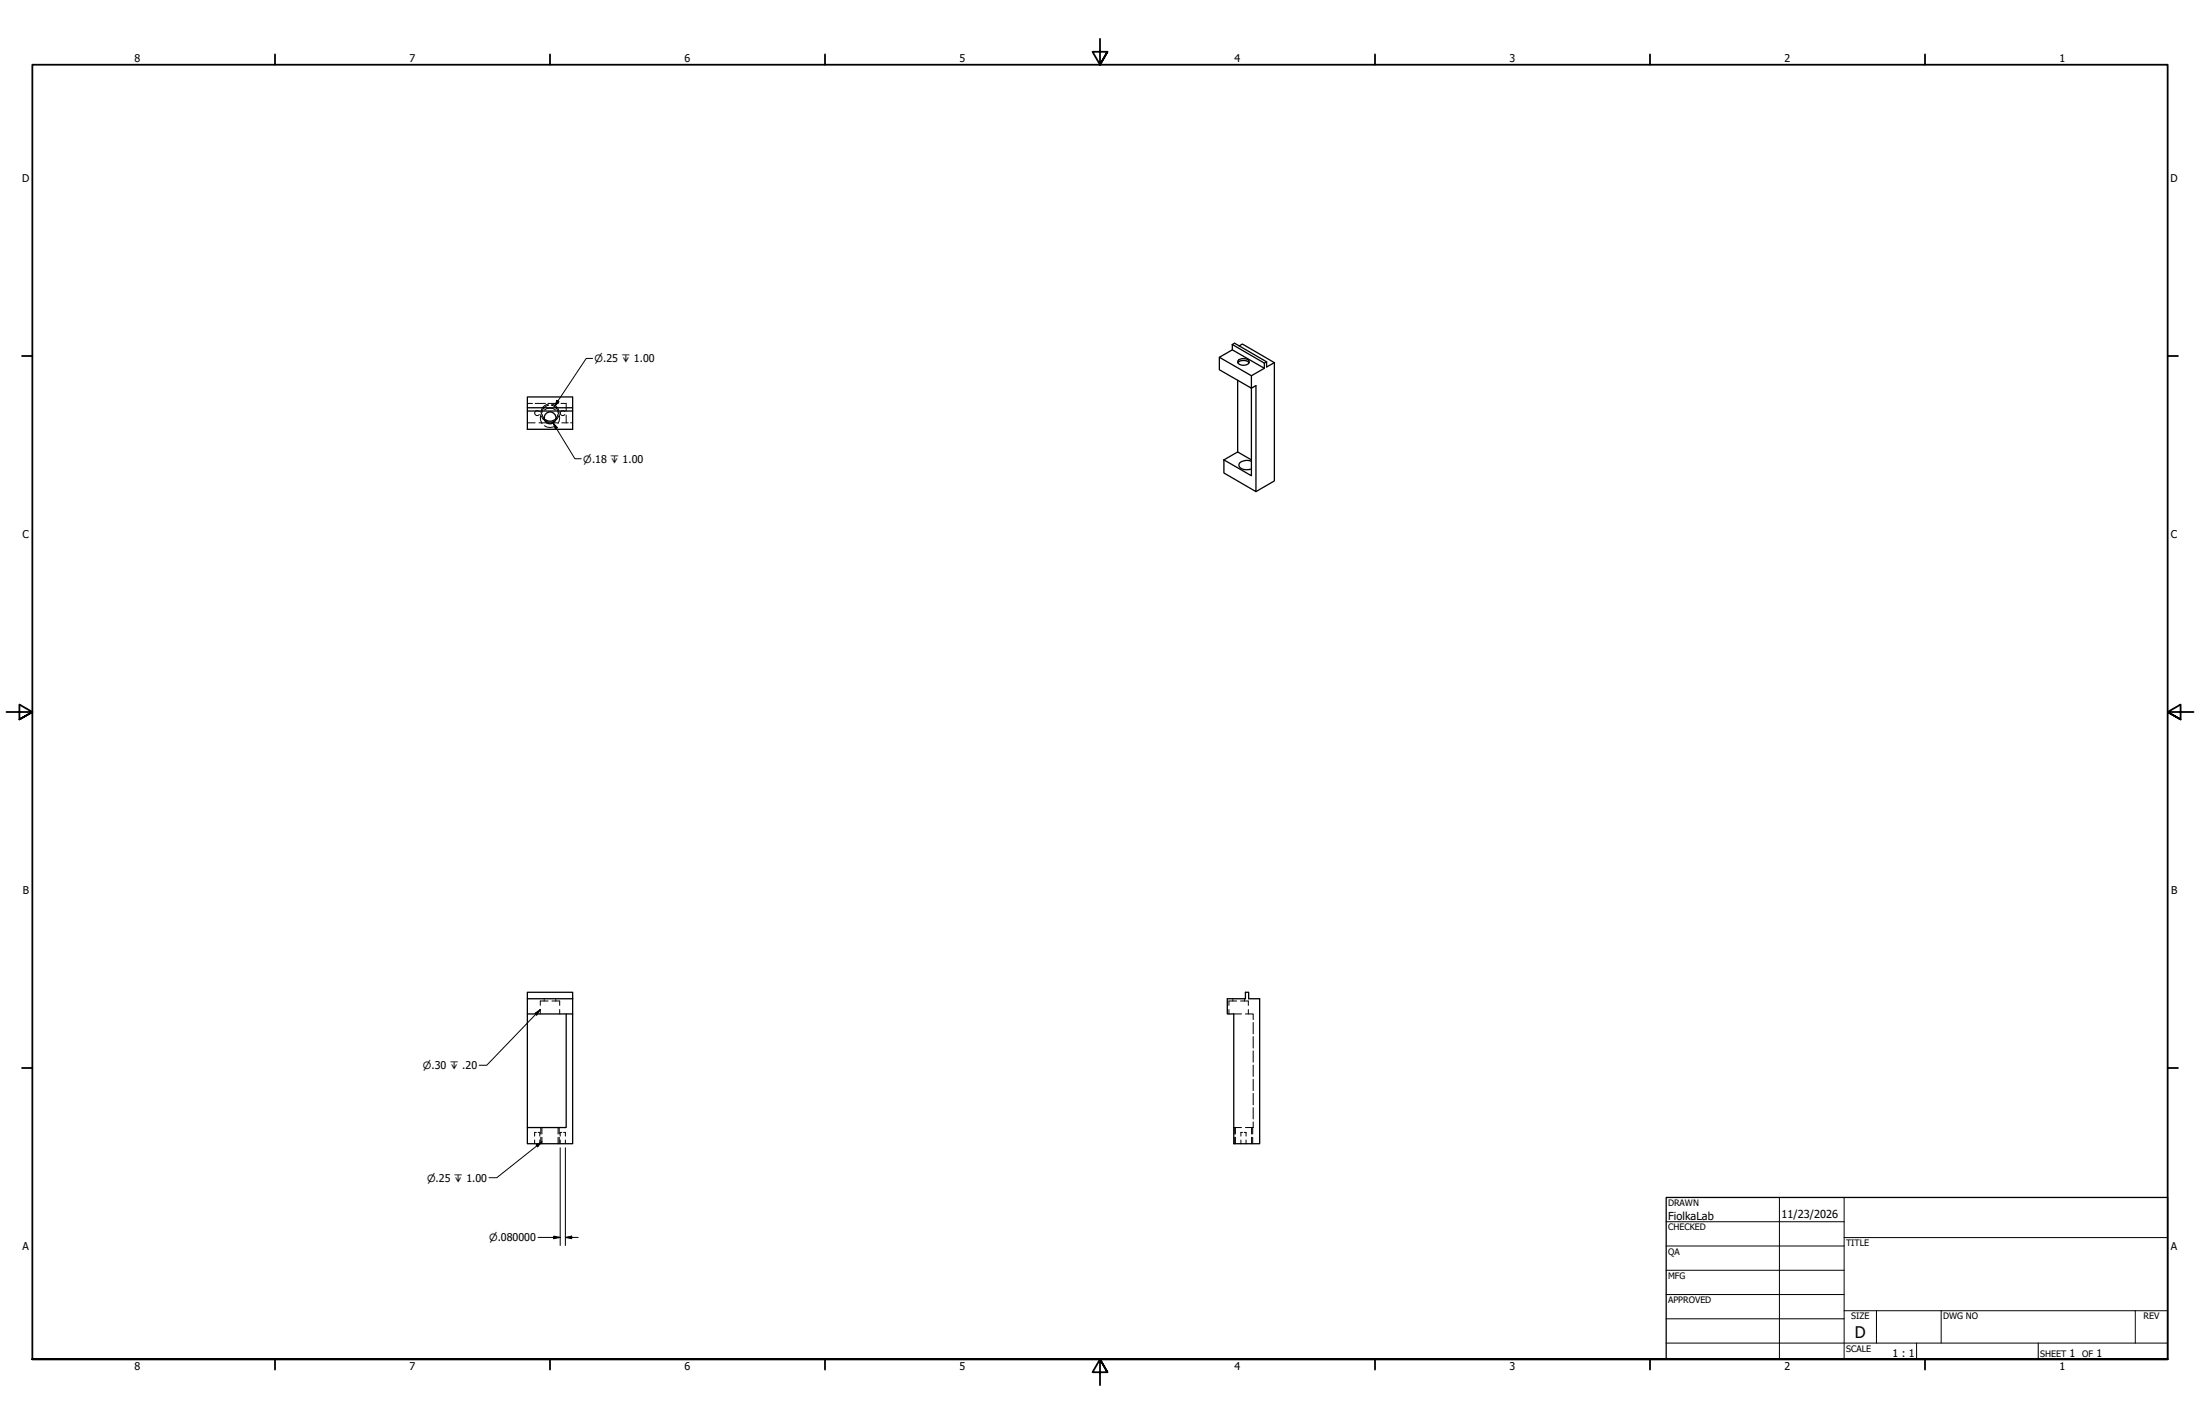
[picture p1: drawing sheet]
<svg xmlns="http://www.w3.org/2000/svg" width="864mm" height="559mm" viewBox="0 0 864 559" stroke-linecap="round" stroke-linejoin="round" font-family="sans-serif">
<!-- layer: Hidden (ANSI) -->
<g fill="none" stroke="#000" stroke-width=".39">
<path d="M207 158.3h2M210.1 158.3h4M215.1 158.3h4.1M215.4 159a3.1 3.1 0 0 0-2.6 2.6M216.4 159a3.1 3.1 0 0 1 2.6 2.6M220.2 158.3h2v3.1M207 165.9h3.1M211.6 165.9h3.1M211.7 161.5l-1.1-.3-.5 .3-.2 .6 .7 1h.6l.5-.4M212.8 161.7a4 4 0 0 0 0 4.5M212.8 162.6l.8 1.7M213.7 167.1a3.9 3.9 0 0 0 4.4 0"/>
<path d="M213.7 160.9a3.6 3.6 0 0 1 4.4 0M217.1 165.9h1.7M219 161.7a4 4 0 0 1 0 4.5M219 162.6l-.8 1.7M220.5 165.9h2.6M221.7 161.5l-1.1-.3-.5 .3-.2 .6 .7 1h.6l.5-.4M222.2 162.9v3M224 165.9h.8M212.1 396.2v1.7M213.6 391.9v.3M213.6 392.5v.3M215.1 392.8h-3v1.7"/>
<path d="M216.7 392.8h3v1.7M218.2 391.9v.3M218.2 392.5v.3M219.7 396.2v1.7M482.4 396.2v1.7M483.9 391.9v.3M483.9 392.5v.3M484.3 397.9h3.1M485.5 392.8h-3.1v1.7M487 392.8h3v1.7M488.5 391.9v.3M488.5 392.5v.3"/>
<path d="M488.9 397.9h3v2.2M490 396.2v1.7M491.9 401.3v4.4M491.9 406.8v4.5M491.9 412.4v4.4M491.9 418v4.4M491.9 423.5v4.5M491.9 429.1v4.5M491.9 434.7v4.4M209.9 447.4v1.4M210.6 444.4h-.7v1.4M211.3 444.4h.6v1.4"/>
<path d="M211.9 447.4v1.4M212.7 442.5v2.5M212.7 446.3v2.5M219.1 442.5v2.5M219.1 446.3v2.5M219.9 447.4v1.4M220.5 444.4h-.6v1.4M221.2 444.4h.7v1.4M221.9 447.4v1.4M484.3 442.5h3.1M484.9 442.5v2.5M484.9 446.3v2.5"/>
<path d="M487.1 447.4v1.4M487.8 444.4h-.7v1.4M488.4 444.4h.7v1.4M489.1 447.4v1.4M491.3 442.5v2.5M491.3 446.3v2.5M491.9 440.2v2.3h-3"/>
</g>
<!-- layer: Hidden Narrow (ANSI) -->
<path d="M215.3 158.6a3.3 3.3 0 0 0-3 3.4M216.5 158.6a3.3 3.3 0 0 1 3 3.4M212.5 163.2a3.3 3.3 0 0 0 2.7 2.4M219.3 163.2a3.3 3.3 0 0 1-2.7 2.4M212.3 442.5v2.5M212.3 446.3v2.5M219.5 442.5v2.5M219.5 446.3v2.5M484.5 442.5v2.5M484.5 446.3v2.5M491.7 442.5v2.5M491.7 446.3v2.5" fill="none" stroke="#000" stroke-width=".39"/>
<!-- layer: Visible (ANSI) -->
<g fill="none" stroke="#000" stroke-width=".51">
<path d="M483.7 135.2l12.6 7.3v2l-12.6-7.2zM483.7 135.2l.9-.5 12.6 7.3v2l3.1-1.7-12.6-7.3-1.3 .8M483.7 137.3l-5 2.9M478.7 140.2l12.5 7.2v4.9l-12.5-7.2zM485.8 149.2v28.2M485.9 142.4a3.1 3.1 0 0 1 4.4 0M486 141.5a3.1 3.1 0 0 1 4.3 .2v.5a2.76 2.76 0 0 1-4.5-.1zM491.2 152.3l1.8-1v41.6l-12.6-7.3v-5.1M491.2 152.3v34.4l-10.8-6.2M496.3 144.5l-5.1 2.9M497.2 142l-.9 .5M500.3 142.3v46.4l-7.3 4.2"/>
<path d="M207 160h17.8v8.5h-17.8zM207 160v-4.2h17.8v4.2M207 161.3h17.8M213.7 164.3a3.2 3.2 0 0 0 4.5 0M214.7 165.9h2.4M480.4 180.5l5.4-3.1 5.4 3.1M491.2 181a4.1 4.1 0 0 0-4.9 1.2 1.88 1.88 0 0 0 1.9 2l3-.2M207 389.4h17.8v2.5h-17.8zM207 391.9v6h17.8v-6M207 397.9v44.6h15.2v-44.6M224.8 397.9v50.9h-17.8v-6.3M481.8 391.9h7.1v-2.5h1.3v2.5h4.3v56.9h-10.2v-50.9h-2.5z"/>
<circle cx="215.9" cy="164" r="2.32"/>
</g>
<!-- layer: Border (ANSI) -->
<g fill="none" stroke="#000" stroke-width=".7">
<path d="M431.8 15.2v10.2l-2.9-5.1h5.8l-2.9 5.1 2.9-5.1M107.9 21.3v4.1M215.9 21.3v4.1M323.8 21.3v4.1M539.8 21.3v4.1M647.7 21.3v4.1M755.6 21.3v4.1M8.6 139.7h4.1M850.9 139.7h4.1M2.5 279.4h10.2l-5.1-2.9v5.8l5.1-2.9-5.1 2.9M861.1 279.4h-10.2l5.1-2.9v5.8l-5.1-2.9 5.1 2.9M8.6 419.1h4.1"/>
<path d="M850.9 419.1h4.1M12.7 533.4v-508h838.2v508h-838.2h838.2M107.9 533.4v4.1M215.9 533.4v4.1M323.8 533.4v4.1M434.7 538.5l-2.9-5.1 2.9 5.1h-5.8l2.9-5.1v10.2M539.8 533.4v4.1M647.7 533.4v4.1M755.6 533.4v4.1"/>
</g>
<!-- layer: Title (ANSI) -->
<g fill="none" stroke="#000" stroke-width=".39">
<path d="M654 479.4h69.9M698.5 469.9v63.5M723.9 469.9v63.5M654 488.9h69.9M654 498.5h69.9M723.9 485.6h127M654 508h69.9M654 517.5h69.9M723.9 514.3h127M736.6 514.3v12.7M762 514.3v12.7M838.2 514.3v12.7"/>
<path d="M654 527h196.9M752.3 527v6.4M800.1 527v6.4"/>
</g>
<path d="M654 469.9h196.9v63.5h-196.9z" fill="none" stroke="#000" stroke-width=".51"/>
<!-- layer: Symbol (ANSI) -->
<path d="M218.6 157.1l.9 .6-1.8 1.7zM232.6 140.7h-2.5l-12.4 18.7M217.1 165.9l1.7 1.9-.8 .5zM217.1 165.9l8.6 14.1h2.5M210 397.6l2.1-1.4-1.4 2.1zM212.1 396.2l-21 21.8h-3M210.4 449.3l2.3-1.2-1.6 1.9zM212.7 448.1l-17.7 14.1h-3" fill="none" stroke="#000" stroke-width=".39"/>
<path d="M218.6 157.1l.9 .6-1.8 1.7zM217.1 165.9l1.7 1.9-.8 .5zM210 397.6l2.1-1.4-1.4 2.1zM210.4 449.3l2.3-1.2-1.6 1.9z" fill="#000"/>
<!-- layer: Dimension (ANSI) -->
<path d="M219.9 450.4v38.4M221.9 450.4v38.4M211.2 485.6h8.7M217.4 485.1l2.5 .5-2.5 .5zM221.9 485.6l2.5-.5v1zM221.9 485.6h5" fill="none" stroke="#000" stroke-width=".39"/>
<path d="M217.4 485.1l2.5 .5-2.5 .5zM221.9 485.6l2.5-.5v1z" fill="#000"/>
<text font-size="6.3" x="728.1" y="524.9">D</text>
<g font-size="4.3">
<text x="654.8" y="478.6">FiolkaLab</text>
<text x="699.3" y="478">11/23/2026</text>
</g>
<g font-size="4.2">
<text x="52.8" y="24.4">8</text>
<text x="160.8" y="24.4">7</text>
<text x="268.7" y="24.4">6</text>
<text x="376.7" y="24.4">5</text>
<text x="484.6" y="24.4">4</text>
<text x="592.6" y="24.4">3</text>
<text x="700.5" y="24.4">2</text>
<text x="808.5" y="24.4">1</text>
<text x="8.8" y="71.4">D</text>
<text x="852" y="71.4">D</text>
<text x="8.9" y="211.1">C</text>
<text x="852.2" y="211.1">C</text>
<text x="9" y="350.8">B</text>
<text x="852.2" y="350.8">B</text>
<text x="8.9" y="490.5">A</text>
<text x="852.2" y="490.5">A</text>
<text x="742.9" y="532.6">1 : 1</text>
<text x="812.4" y="532.6">1</text>
<text x="823" y="532.6">1</text>
<text x="52.8" y="537.5">8</text>
<text x="160.8" y="537.5">7</text>
<text x="268.7" y="537.5">6</text>
<text x="376.7" y="537.5">5</text>
<text x="484.6" y="537.5">4</text>
<text x="592.6" y="537.5">3</text>
<text x="700.5" y="537.5">2</text>
<text x="808.5" y="537.5">1</text>
</g>
<g font-size="3.9">
<text x="233.4" y="142.2">⌀.25 ↧ 1.00</text>
<text x="229" y="181.5">⌀.18 ↧ 1.00</text>
<text x="166" y="419.5">⌀.30 ↧ .20</text>
<text x="167.6" y="463.7">⌀.25 ↧ 1.00</text>
<text x="192" y="487">⌀.080000</text>
</g>
<g font-size="3.5">
<text x="654.8" y="473.2">DRAWN</text>
<text x="654.8" y="482.8">CHECKED</text>
<text x="724.7" y="488.9">TITLE</text>
<text x="654.8" y="492.3">QA</text>
<text x="654.8" y="501.8">MFG</text>
<text x="654.8" y="511.4">APPROVED</text>
<text x="726.7" y="517.7">SIZE</text>
<text x="762.8" y="517.7">DWG NO</text>
<text x="841.4" y="517.7">REV</text>
<text x="724.7" y="530.4">SCALE</text>
<text x="800.9" y="532.6">SHEET</text>
<text x="817.4" y="532.6">OF</text>
</g>
</svg>
